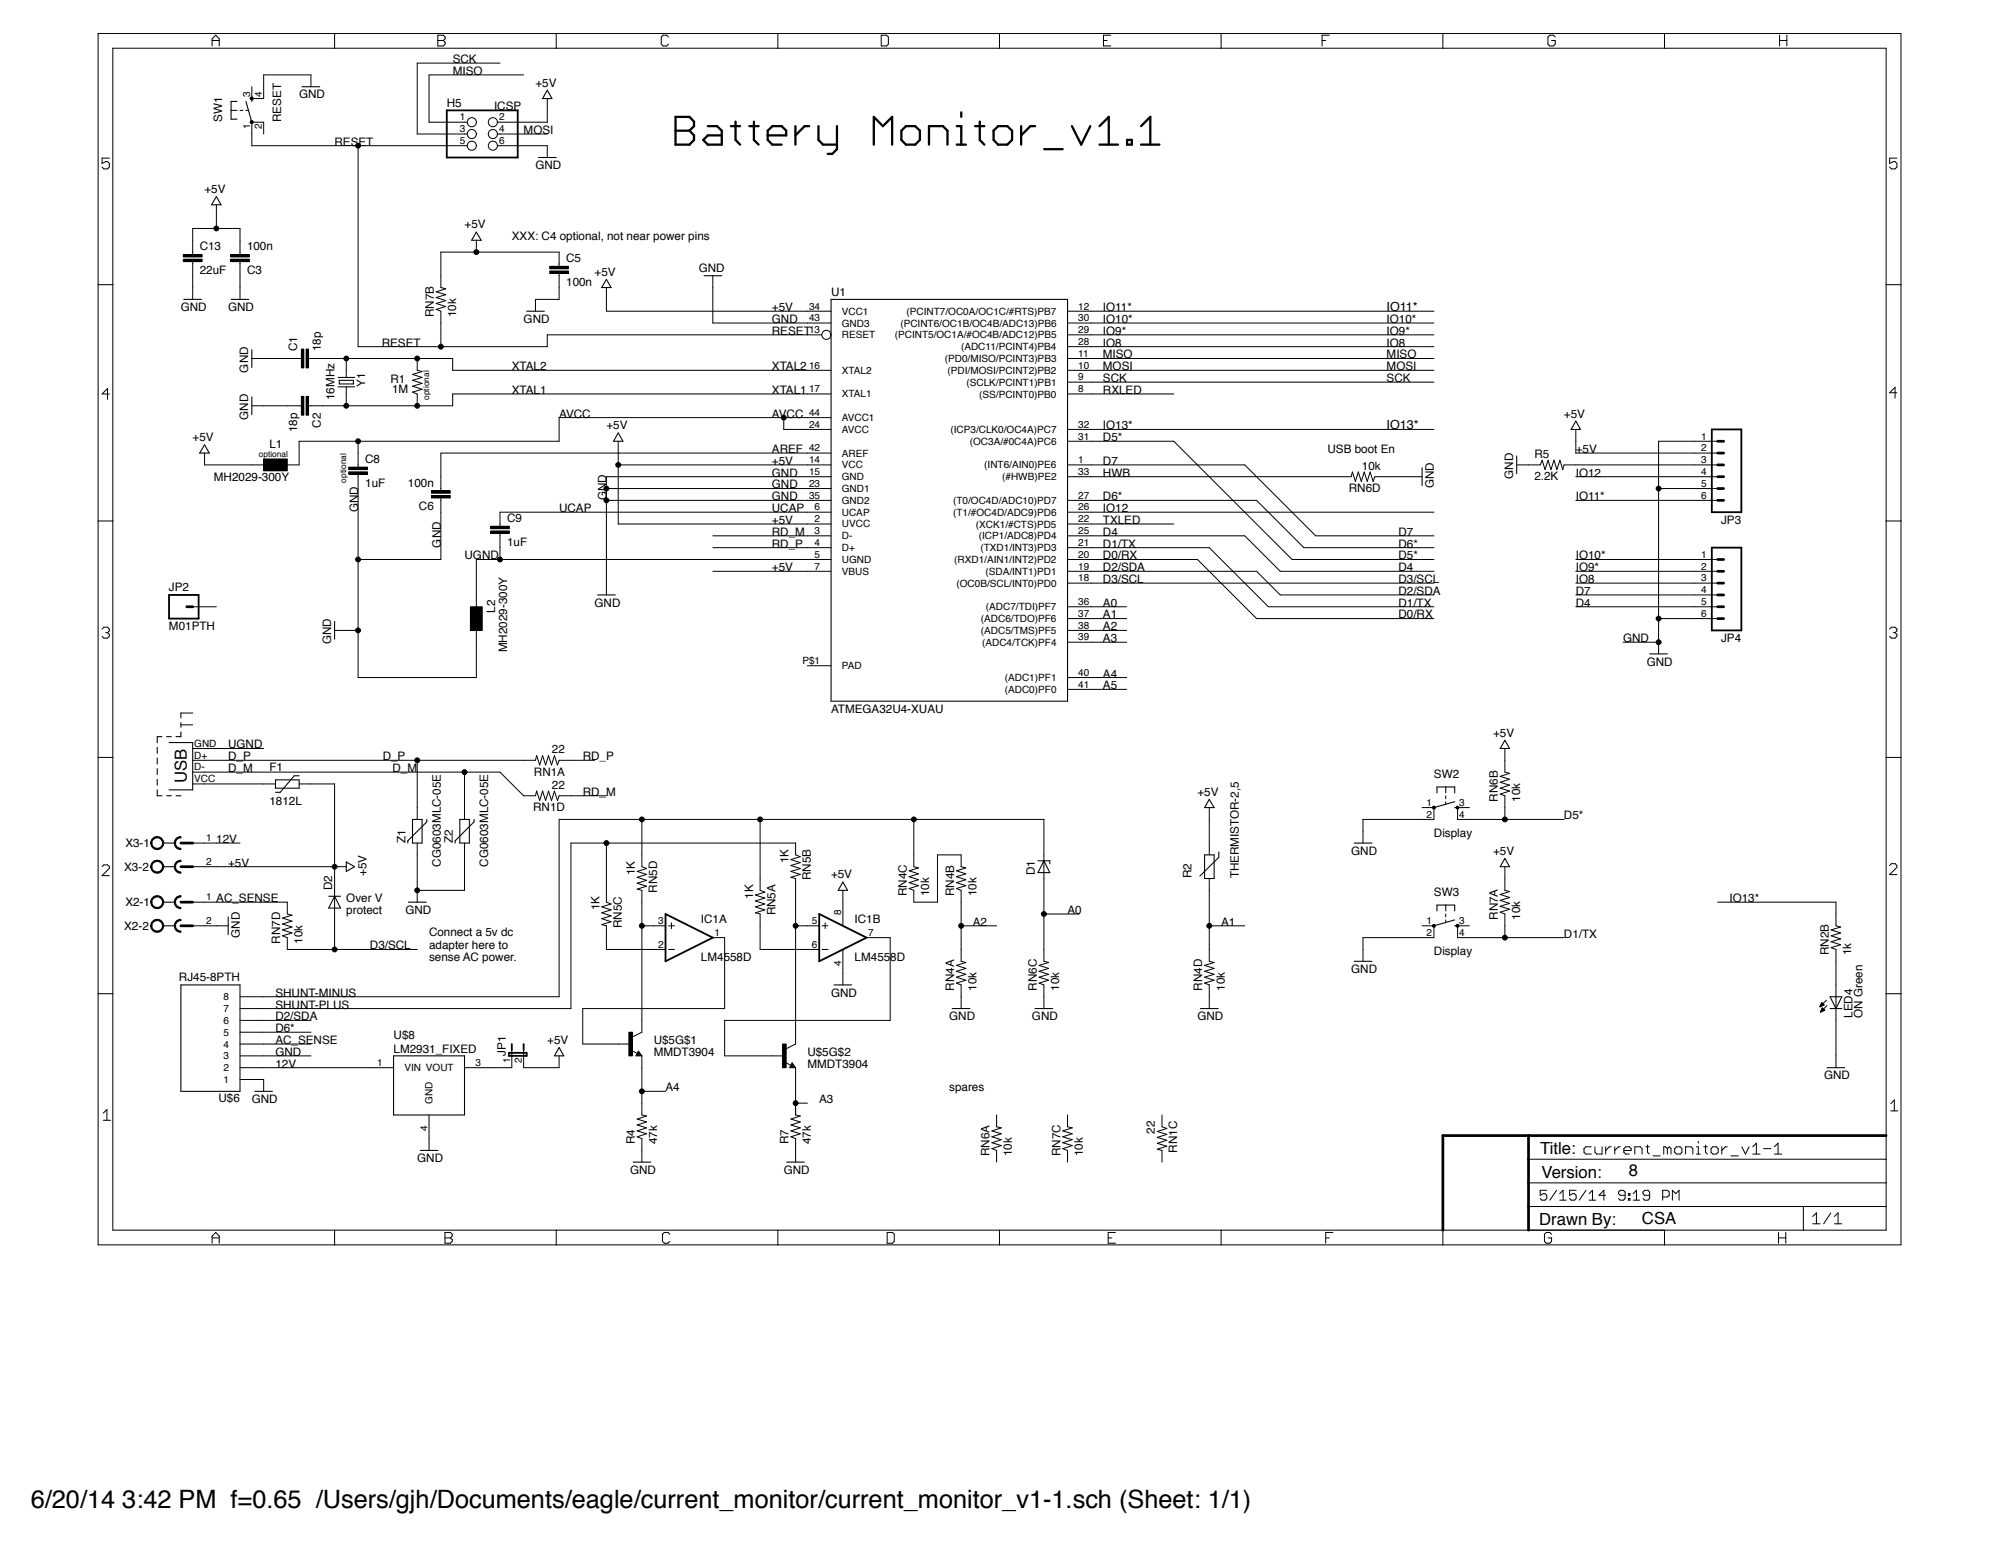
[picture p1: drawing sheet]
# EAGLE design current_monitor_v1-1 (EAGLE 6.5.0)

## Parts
C1  18p  CAP0805  [0805]
C2  18p  CAP0805  [0805]
C3  100n  CAP0805  [0805]
C5  100n  CAP0805  [0805]
C6  100n  CAP0805  [0805]
C8  1uF  CAP0805  [0805]
C9  1uF  CAP0805  [0805]
C13  22uF  CAP1206  [1206]
D1  ZENER-DIODEZD-5  [ZDIO-5]
D2  DIODESMA  [SMA-DIODE]
F1  1812L  [1812L]
H5  ICSP  PINHD-2X3  [2X03]
IC1  LM4558D  [SO08]
JP1  JUMPER-2-OLDPTH_LOCK  [1X02_LOCK]
JP2  M01PTH  [1X01]
JP3  M06FEMALE_LOCK  [1X06_FEMALE_LOCK.010]
JP4  M06FEMALE_LOCK  [1X06_FEMALE_LOCK.010]
L1  MH2029-300Y  WE-CBF_0805  [0805]
L2  MH2029-300Y  WE-CBF_0805  [0805]
LED4  ON Green  LED0805  [LED0805]
R1  1M  RESISTOR0805-RES  [0805]
R2  THERMISTOR-2,5  [RS-2,5]
R4  47k  RESISTOR0805-RES  [0805]
R5  2.2K  RESISTOR0805-RES  [0805]
R7  47k  RESISTOR0805-RES  [0805]
RN1  22  RESISTOR-ARRAYCRA06S  [CRA06S]
RN2  1k  RESISTOR-ARRAYCRA06S  [CRA06S]
RN4  10k  RESISTOR-ARRAYCRA06S  [CRA06S]
RN5  1K  RESISTOR-ARRAYCRA06S  [CRA06S]
RN6  10k  RESISTOR-ARRAYCRA06S  [CRA06S]
RN7  10k  RESISTOR-ARRAYCRA06S  [CRA06S]
SW1  RESET  TAC_SWITCHPTH  [TACTILE-PTH]
SW2  Display  TAC_SWITCHPTH  [TACTILE-PTH]
SW3  Display  TAC_SWITCHPTH  [TACTILE-PTH]
U1  ATMEGA32U4-XUAU  [TQFP44-PAD]
U$5  MMDT3904  [SOT363]
U$6  RJ45-8PTH  [RJ45-8]
U$8  LM2931_FIXED  [DPAK]
U$12  USB-MICRO-B-UNIVERSAL  [USB-MICRO-B-UNIVERSAL]
X2  MSTBV2  [MSTBV2]
X3  MSTBV2  [MSTBV2]
Y1  16MHz  CRYSTALHC49US  [HC49US]
Z1  CG0603MLC-05E  VARISTORCN0603  [CT/CN0603]
Z2  CG0603MLC-05E  VARISTORCN0603  [CT/CN0603]

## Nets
12V: U$6.2 U$8.1(VIN) X3.1
+5V [power]: C3.2 C5.1 C13.1 D2.C F1.P$2 H5.2 IC1.8(P:V+) JP1.2 JP3.2 L1.1 R2.1 RN6.7 RN7.7 RN7.8 U1.2(UVCC) U1.7(VBUS) U1.14(VCC) U1.34(VCC1) X3.2
A0: D1.A RN6.6 U1.36((ADC7/TDI)PF7)
A1: R2.2 RN4.5 U1.37((ADC6/TDO)PF6)
A2: RN4.2 RN4.8 U1.38((ADC5/TMS)PF5)
A3: R7.2 U1.39((ADC4/TCK)PF4) U$5.1(E)
A4: R4.2 U1.40((ADC1)PF1) U$5.4(E)
A5: U1.41((ADC0)PF0)
AC_SENSE: RN7.5 U$6.4 X2.1
AREF [aref]: C6.2 U1.42(AREF)
AVCC: C8.1 L1.2 U1.24(AVCC) U1.44(AVCC1)
D0/RX: U1.20((RXD1/AIN1/INT2)PD2)
D1/TX: RN7.1 SW3.4 U1.21((TXD1/INT3)PD3)
D2/SDA: U1.19((SDA/INT1)PD1) U$6.6
D3/SCL: D2.A RN7.4 U1.18((OC0B/SCL/INT0)PD0)
D4: JP4.5 U1.25((ICP1/ADC8)PD4)
D5*: RN6.2 SW2.4 U1.31((OC3A/#0C4A)PC6)
D6*: U1.27((T0/OC4D/ADC10)PD7) U$6.5
D7: JP4.4 U1.1((INT6/AIN0)PE6)
D_M: RN1.5 U$12.D- Z2.1
D_P: RN1.8 U$12.D+ Z1.1
GND [gnd]: C1.1 C2.2 C3.1 C5.2 C6.1 C8.2 C13.2 H5.6 IC1.4(P:V-) JP3.1 JP3.5 JP4.6 L2.2 LED4.C R4.1 R5.1 R7.1 RN4.1 RN4.4 RN6.3 RN6.4 SW1.4 SW2.2 SW3.2 U1.15(GND) U1.23(GND1) U1.35(GND2) U1.43(GND3) U$6.1 U$6.3 U$8.4(GND) X2.2 Z1.2 Z2.2
HWB: RN6.5 U1.33((#HWB)PE2)
IO8: JP4.3 U1.28((ADC11/PCINT4)PB4)
IO9*: JP4.2 U1.29((PCINT5/OC1A/#OC4B/ADC12)PB5)
IO10*: JP4.1 U1.30((PCINT6/OC1B/OC4B/ADC13)PB6)
IO11*: JP3.6 U1.12((PCINT7/OC0A/OC1C/#RTS)PB7)
IO12: JP3.4 U1.26((T1/#OC4D/ADC9)PD6)
IO13*: RN2.7 U1.32((ICP3/CLK0/OC4A)PC7)
LED4_ANODE: LED4.A RN2.2
MISO: H5.1 U1.11((PD0/MISO/PCINT3)PB3)
MOSI: H5.4 U1.10((PDI/MOSI/PCINT2)PB2)
N$1: IC1.5(B:+IN) RN5.7 U$5.6(C)
N$2: IC1.2(A:-IN) RN5.6
N$3: IC1.6(B:-IN) RN5.8
N$4: IC1.1(A:OUT) U$5.5(B)
N$5: IC1.7(B:OUT) U$5.2(B)
N$6: IC1.3(A:+IN) RN5.5 U$5.3(C)
N$7: F1.P$1 U$12.VCC(VBUS)
N$8: JP1.1 U$8.3(VOUT)
N$10: RN4.3 RN4.7
N$12: JP3.3 R5.2
RD_M: RN1.4 U1.3(D-)
RD_P: RN1.1 U1.4(D+)
RESET: H5.5 RN7.2 SW1.1 U1.13(RESET)
RXLED: U1.8((SS/PCINT0)PB0)
SCK: H5.3 U1.9((SCLK/PCINT1)PB1)
SHUNT-MINUS: D1.C RN4.6 RN5.1 RN5.4 U$6.8
SHUNT-PLUS: RN5.2 RN5.3 U$6.7
TXLED: U1.22((XCK1/#CTS)PD5)
UCAP: C9.1 U1.6(UCAP)
UGND [gnd]: C9.2 L2.1 U1.5(UGND) U$12.GND
XTAL1: C2.1 R1.1 U1.17(XTAL1) Y1.2
XTAL2: C1.2 R1.2 U1.16(XTAL2) Y1.1
Unconnected: JP2.1 RN1.2 RN1.3 RN1.6 RN1.7 RN2.1 RN2.3 RN2.4 RN2.5 RN2.6 RN2.8 RN6.1 RN6.8 RN7.3 RN7.6 SW1.2 SW1.3 SW2.1 SW2.3 SW3.1 SW3.3 U$12.P$7(SHIELD1) U$12.P$8(SHIELD2)

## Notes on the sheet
- Battery Monitor_v1.1
- XXX: C4 optional, not near power pins
- optional
- USB boot En
- optional
- optional
- Over V
  protect
- Connect a 5v dc
  adapter here to 
  sense AC power.
- spares
- 8
- CSA

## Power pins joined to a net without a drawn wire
PAD: U1.P$1(PAD)

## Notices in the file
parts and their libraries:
SparkFun-Electromechanical: Licensing: CC v3.0 Share-Alike You are welcome to use this library for commercial purposes.
